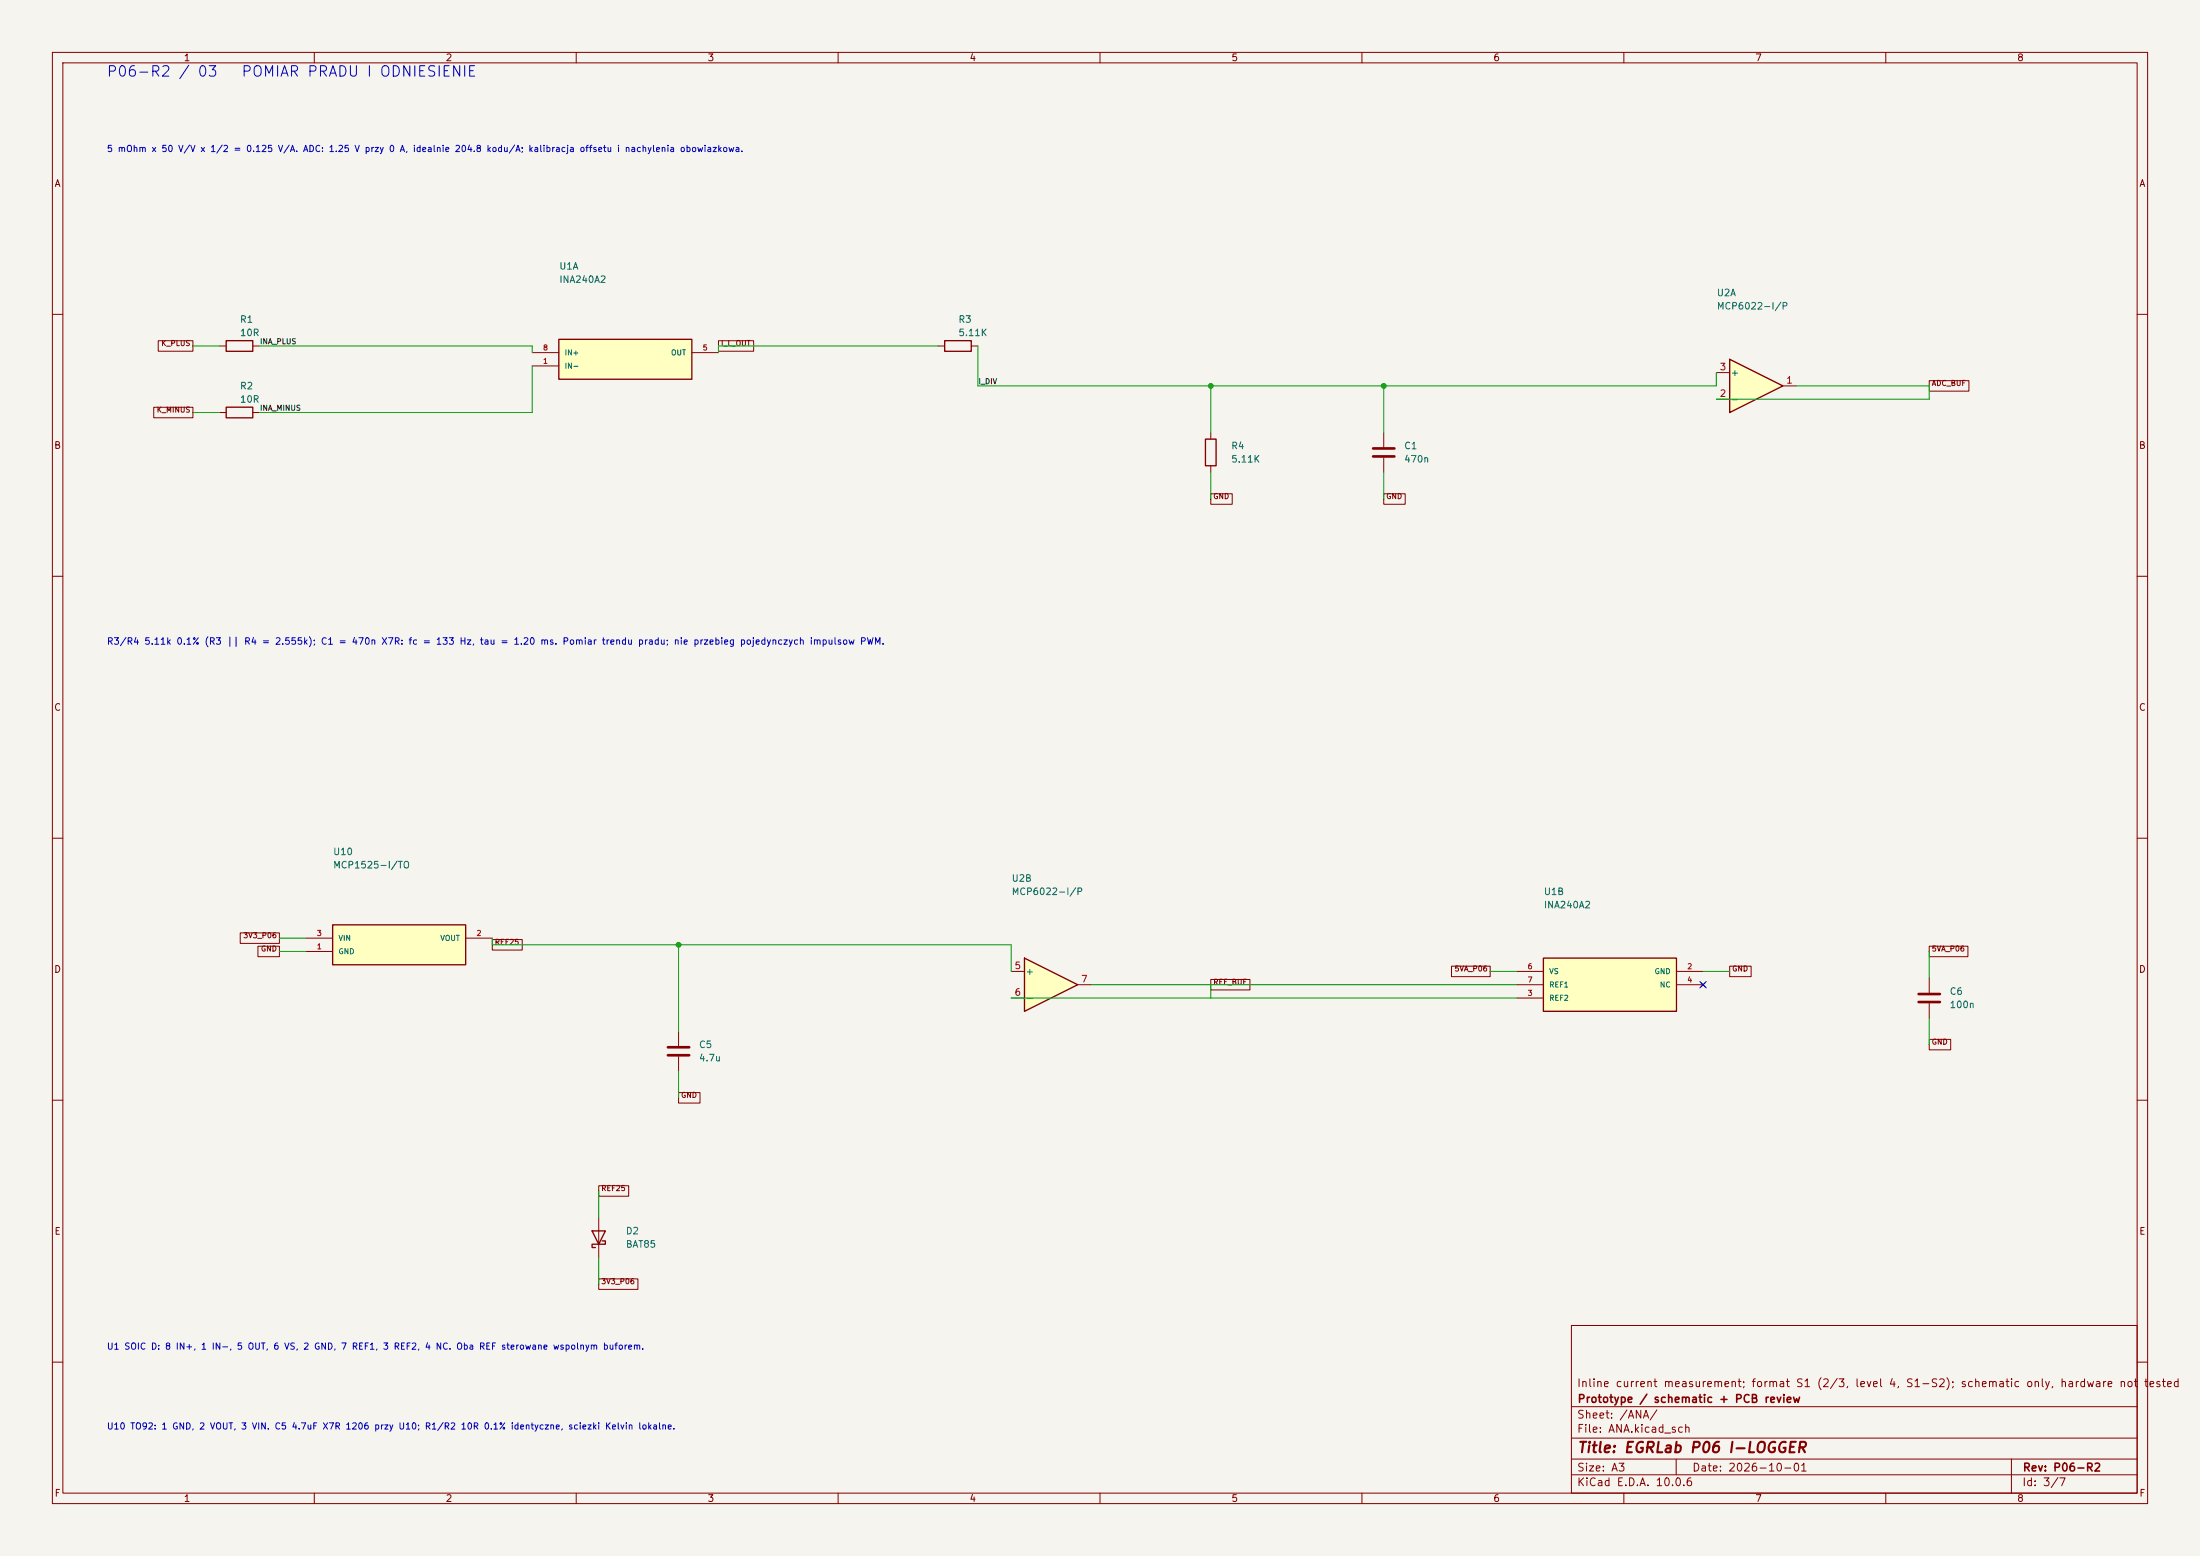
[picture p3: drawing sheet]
<svg xmlns="http://www.w3.org/2000/svg" width="420mm" height="297mm" viewBox="0 0 420 297" stroke-linecap="round" stroke-linejoin="round" font-family="sans-serif">
<path d="M0 0h420v297h-420z" fill="#f5f4ef" stroke="#f5f4ef" stroke-width=".19"/>
<g fill="none" stroke="#840000" stroke-width=".19">
<path d="M10 10h400v277h-400zM12 12h396v273h-396zM60 10v2M110 10v2M160 10v2M210 10v2M260 10v2M310 10v2M360 10v2M10 60h2M408 60h2M10 110h2"/>
<path d="M408 110h2M10 160h2M408 160h2M10 210h2M408 210h2M300 253h108v32h-108zM10 260h2M300 278.5h108M300 274.5h108M300 268.5h108M320 278.5v3M384 278.5v6.5"/>
<path d="M408 260h2M60 285v2M110 285v2M160 285v2M210 285v2M260 285v2M300 281.5h108M310 285v2M360 285v2"/>
</g>
<path d="M294.6 182.9h25.4v10.1h-25.4z" fill="#ffffc2"/>
<path d="M294.6 182.9h25.4v10.1h-25.4z" fill="none" stroke="#840000" stroke-width=".25"/>
<path d="M289.6 185.4h5M289.6 190.5h5M289.6 188h5M320 185.4h5.1M320 188h5.1M324.7 187.6l.8 .7M325.5 187.6l-.8 .7" fill="none" stroke="#840000" stroke-width=".19"/>
<path d="M63.5 176.5h25.4v7.7h-25.4z" fill="#ffffc2"/>
<path d="M43.2 77.7h5.1v2.1h-5.1zM43.2 65h5.1v2.1h-5.1zM63.5 176.5h25.4v7.7h-25.4zM113 234.9h2.6l-1.3 2.6zM114.9 236.9h.7v.6h-2.6v.6h.7" fill="none" stroke="#840000" stroke-width=".25"/>
<path d="M41.9 78.7h1.3M41.9 66h1.3M48.3 78.7h1.2M48.3 66h1.2M58.4 179.1h5.1M88.9 179.1h5.1M58.4 181.6h5.1M129.5 196.9v2.7M129.5 201.7v2.8M114.3 232.4v7.6" fill="none" stroke="#840000" stroke-width=".19"/>
<path d="M127.5 199.9h4.1M127.5 201.4h4.1" fill="none" stroke="#840000" stroke-width=".51"/>
<path d="M106.7 64.8h25.4v7.6h-25.4z" fill="#ffffc2"/>
<path d="M106.7 64.8h25.4v7.6h-25.4z" fill="none" stroke="#840000" stroke-width=".25"/>
<path d="M101.6 69.9h5.1M101.6 67.3h5.1M132.1 67.3h5.1M368.3 186.7v2.8M368.3 191.5v2.8" fill="none" stroke="#840000" stroke-width=".19"/>
<path d="M366.3 189.7h4M366.3 191.3h4" fill="none" stroke="#840000" stroke-width=".51"/>
<path d="M195.6 182.9l10.1 5.1-10.1 5z" fill="#ffffc2"/>
<path d="M230.1 83.8h2.1v5.1h-2.1zM195.6 182.9l10.1 5.1-10.1 5z" fill="none" stroke="#840000" stroke-width=".25"/>
<path d="M231.1 82.6v1.2M231.1 88.9v1.3M193 185.4h2.6M193 190.5h2.6M205.7 188h2.6" fill="none" stroke="#840000" stroke-width=".19"/>
<path d="M330.2 68.6l10.2 5.1-10.2 5z" fill="#ffffc2"/>
<path d="M180.3 65h5.1v2.1h-5.1zM330.2 68.6l10.2 5.1-10.2 5z" fill="none" stroke="#840000" stroke-width=".25"/>
<g fill="none" stroke="#840000" stroke-width=".19">
<path d="M29.4 77.7h7.4v2h-7.4zM30.2 65h6.6v2h-6.6zM137.2 65h6.7v2h-6.7zM179.1 66h1.2M185.4 66h1.3M327.7 76.2h2.5M327.7 71.1h2.5M340.4 73.7h2.5M368.3 72.7h7.6v2h-7.6zM231.1 94.2h4.1v2.1h-4.1zM264.2 94.2h4.1v2.1h-4.1zM264.2 82.6v2.7"/>
<path d="M264.2 87.4v2.8M45.9 178.1h7.4v2h-7.4zM94 179.3h5.7v2h-5.7zM49.2 180.6h4.1v2h-4.1zM231.1 187h7.5v2h-7.5zM277.1 184.4h7.4v2h-7.4zM330.2 184.4h4.1v2h-4.1zM368.3 180.6h7.4v2h-7.4zM368.3 198.4h4.1v2h-4.1zM129.5 208.5h4.1v2.1h-4.1zM114.3 226.3h5.7v2h-5.7zM114.3 244.1h7.5v2h-7.5z"/>
</g>
<path d="M262.1 85.6h4.1M262.1 87.1h4.1" fill="none" stroke="#840000" stroke-width=".51"/>
<g fill="none" stroke="#009600" stroke-width=".19">
<path d="M36.8 66h5.1M36.8 78.7h5.1M49.5 66h52.1v1.3M101.6 69.9v8.8h-52.1M179.1 66h-41.9v1.3M186.7 66v7.7h141v-2.6M231.1 73.7v8.9M264.2 73.7v8.9M342.9 73.7h25.4v2.5h-40.6M231.1 90.2v5.1M264.2 90.2v5.1M53.3 179.1h5.1"/>
<path d="M94 179.1v1.2h99v5.1M53.3 181.6h5.1M129.5 180.3v16.6M193 190.5h96.6M208.3 188h81.3M231.1 188v2.5M284.5 185.4h5.1M325.1 185.4h5.1M368.3 181.6v5.1M368.3 194.3v5.1M129.5 204.5v5.1M114.3 227.3v5.1"/>
<path d="M114.3 240v5.1"/>
</g>
<path d="M324.5 187.4l1.2 1.2M325.7 187.4l-1.2 1.2" fill="none" stroke="#000084" stroke-width=".19"/>
<g fill="#009600" stroke="#009600" stroke-width=".19">
<circle cx="231.1" cy="73.7" r=".46"/>
<circle cx="264.2" cy="73.7" r=".46"/>
<circle cx="129.5" cy="180.3" r=".46"/>
</g>
<g font-size="2" fill="#0000c2">
<text x="20.2" y="15.1">P06-R2 / 03</text>
<text x="45.9" y="15.1">POMIAR PRADU I ODNIESIENIE</text>
</g>
<text font-size="2" fill="#840000" x="301" y="277.8">Title: EGRLab P06 I-LOGGER</text>
<g font-size="1.5" fill="#840000">
<text x="300.9" y="265.1">Inline current measurement; format S1 (2/3, level 4, S1-S2); schematic only, hardware not</text>
<text x="301" y="268.1">Prototype / schematic + PCB review</text>
<text x="409.2" y="265.1">tested</text>
<text x="300.9" y="273.8">File: ANA.kicad_sch</text>
<text x="300.9" y="271.1">Sheet: /ANA/</text>
<text x="300.9" y="281.2">Size: A3</text>
<text x="322.9" y="281.2">Date: 2026-10-01</text>
<text x="386" y="281.2">Rev: P06-R2</text>
<text x="300.9" y="284">KiCad E.D.A. 10.0.6</text>
<text x="385.9" y="284">Id: 3/7</text>
</g>
<g font-size="1.3" fill="#840000">
<text x="35" y="12">1</text>
<text x="85" y="12">2</text>
<text x="135" y="12">3</text>
<text x="185" y="12">4</text>
<text x="235" y="12">5</text>
<text x="285" y="12">6</text>
<text x="335" y="12">7</text>
<text x="385" y="12">8</text>
<text x="10.3" y="36">A</text>
<text x="408.3" y="36">A</text>
<text x="10.2" y="86">B</text>
<text x="408.2" y="86">B</text>
<text x="10.2" y="136">C</text>
<text x="408.2" y="136">C</text>
<text x="10.2" y="186">D</text>
<text x="408.2" y="186">D</text>
<text x="10.3" y="236">E</text>
<text x="408.3" y="236">E</text>
<text x="10.3" y="286">F</text>
<text x="35" y="287">1</text>
<text x="85" y="287">2</text>
<text x="135" y="287">3</text>
<text x="185" y="287">4</text>
<text x="235" y="287">5</text>
<text x="285" y="287">6</text>
<text x="335" y="287">7</text>
<text x="385" y="287">8</text>
<text x="408.3" y="286">F</text>
</g>
<g font-size="1.3" fill="#006464">
<text x="106.7" y="51.8">U1A</text>
<text x="106.7" y="54.3">INA240A2</text>
<text x="327.6" y="56.8">U2A</text>
<text x="327.6" y="59.4">MCP6022-I/P</text>
<text x="45.7" y="61.9">R1</text>
<text x="45.7" y="64.5">10R</text>
<text x="182.9" y="61.9">R3</text>
<text x="182.9" y="64.5">5.11K</text>
<text x="45.7" y="74.6">R2</text>
<text x="45.7" y="77.2">10R</text>
<text x="330.3" y="77.2">-</text>
<text x="330.3" y="72.1">+</text>
<text x="234.9" y="86.1">R4</text>
<text x="234.9" y="88.6">5.11K</text>
<text x="268" y="86.1">C1</text>
<text x="268" y="88.6">470n</text>
<text x="63.5" y="163.5">U10</text>
<text x="63.5" y="166.1">MCP1525-I/TO</text>
<text x="193" y="168.6">U2B</text>
<text x="193" y="171.1">MCP6022-I/P</text>
<text x="294.6" y="171.1">U1B</text>
<text x="294.6" y="173.7">INA240A2</text>
<text x="195.7" y="186.4">+</text>
<text x="195.7" y="191.5">-</text>
<text x="372.1" y="190.2">C6</text>
<text x="372.1" y="192.7">100n</text>
<text x="133.3" y="200.4">C5</text>
<text x="133.3" y="202.9">4.7u</text>
<text x="119.4" y="235.9">D2</text>
<text x="119.4" y="238.5">BAT85</text>
</g>
<g font-size="1.3" fill="#a90000">
<text x="328.2" y="71">3</text>
<text x="328.2" y="76.1">2</text>
<text x="340.9" y="73.5">1</text>
<text x="193.6" y="185.3">5</text>
<text x="193.6" y="190.4">6</text>
<text x="206.3" y="187.8">7</text>
</g>
<text font-size="1.3" fill="#0000c2" x="20.3" y="123.3">R3/R4 5.11k 0.1% (R3 || R4 = 2.555k); C1 = 470n X7R: fc = 133 Hz, tau = 1.20 ms. Pomiar trendu pradu; nie przebieg pojedynczych impulsow PWM.</text>
<g font-size="1.2" fill="#0000c2">
<text x="20.3" y="29.3">5 mOhm x 50 V/V x 1/2 = 0.125 V/A. ADC: 1.25 V przy 0 A, idealnie 204.8 kodu/A; kalibracja offsetu i nachylenia obowiazkowa.</text>
<text x="20.3" y="257.9">U1 SOIC D: 8 IN+, 1 IN-, 5 OUT, 6 VS, 2 GND, 7 REF1, 3 REF2, 4 NC. Oba REF sterowane wspolnym buforem.</text>
<text x="20.3" y="273.1">U10 TO92: 1 GND, 2 VOUT, 3 VIN. C5 4.7uF X7R 1206 przy U10; R1/R2 10R 0.1% identyczne, sciezki Kelvin lokalne.</text>
</g>
<g font-size="1" fill="#0f0f0f">
<text x="49.5" y="65.9">INA_PLUS</text>
<text x="186.7" y="73.6">I_DIV</text>
<text x="49.5" y="78.6">INA_MINUS</text>
</g>
<g font-size="1" fill="#840000">
<text x="30.7" y="66.3">K_PLUS</text>
<text x="137.5" y="66.3">I_L_OUT</text>
<text x="368.7" y="73.9">ADC_BUF</text>
<text x="29.8" y="79">K_MINUS</text>
<text x="231.5" y="95.5">GND</text>
<text x="264.5" y="95.5">GND</text>
<text x="46.3" y="179.3">3V3_P06</text>
<text x="49.7" y="181.9">GND</text>
<text x="94.4" y="180.6">REF25</text>
<text x="277.6" y="185.7">5VA_P06</text>
<text x="330.6" y="185.7">GND</text>
<text x="368.7" y="181.9">5VA_P06</text>
<text x="231.5" y="188.2">REF_BUF</text>
<text x="368.7" y="199.6">GND</text>
<text x="129.9" y="209.8">GND</text>
<text x="114.7" y="227.6">REF25</text>
<text x="114.7" y="245.4">3V3_P06</text>
</g>
<g font-size="1" fill="#a90000">
<text x="103.6" y="69.7">1</text>
<text x="103.6" y="67.1">8</text>
<text x="134" y="67.1">5</text>
<text x="60.4" y="178.9">3</text>
<text x="90.9" y="178.9">2</text>
<text x="60.4" y="181.4">1</text>
<text x="291.5" y="185.2">6</text>
<text x="322" y="185.2">2</text>
<text x="291.5" y="190.3">3</text>
<text x="291.5" y="187.8">7</text>
<text x="322" y="187.8">4</text>
</g>
<g font-size="1" fill="#006464">
<text x="107.7" y="70.6">IN-</text>
<text x="107.7" y="68.1">IN+</text>
<text x="128" y="68.1">OUT</text>
<text x="64.5" y="179.8">VIN</text>
<text x="84" y="179.8">VOUT</text>
<text x="64.5" y="182.4">GND</text>
<text x="295.7" y="191.3">REF2</text>
<text x="295.7" y="186.2">VS</text>
<text x="295.7" y="188.7">REF1</text>
<text x="315.8" y="186.2">GND</text>
<text x="316.8" y="188.7">NC</text>
</g>
</svg>
